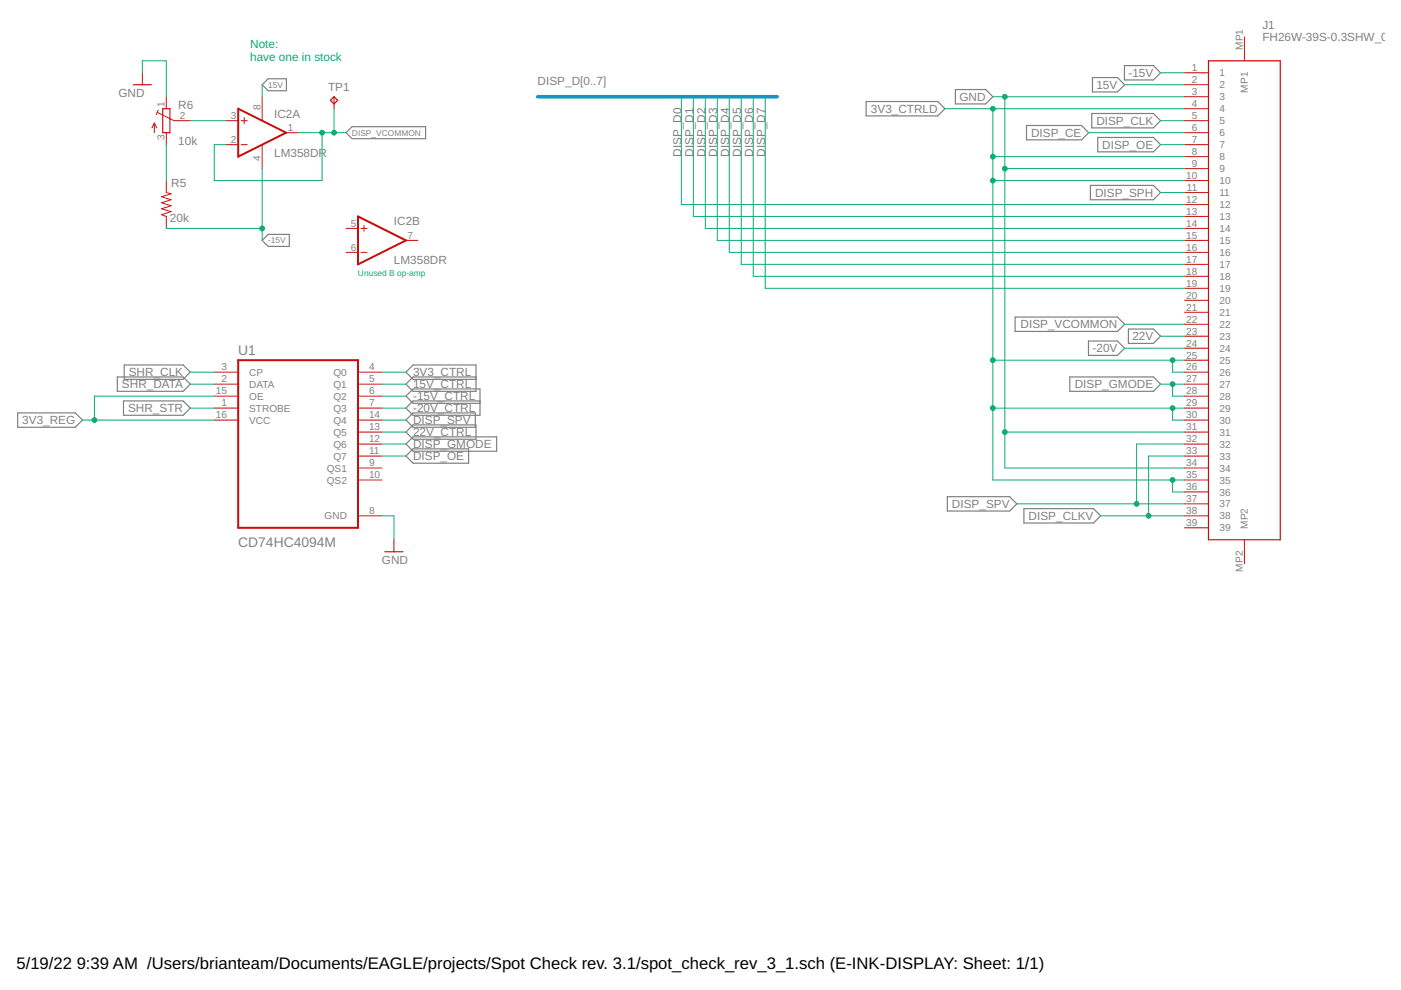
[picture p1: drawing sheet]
<svg xmlns="http://www.w3.org/2000/svg" width="297mm" height="210mm" viewBox="0 0 297 210" stroke-linecap="round" stroke-linejoin="round" font-family="sans-serif">
<g fill="none" stroke="#808080" stroke-width=".25">
<path d="M55.6 18l1.3-1.3h3.8v2.5h-3.8zM202.6 19h6.4l1.5 1.5-1.5 1.5h-6.4zM231.6 16.4h5.3l1.5 1.6-1.5 1.5h-5.3zM238.4 13.9h6.1l1.6 1.5-1.6 1.6h-6.1zM73.4 28.1l1.2-1.2h15.6v2.5h-15.6zM183.6 21.5h15.2l1.5 1.6-1.5 1.5h-15.2zM217.6 26.6h11.7l1.5 1.5-1.5 1.6h-11.7zM231.2 39.3h13.3l1.6 1.5-1.6 1.6h-13.3zM231.5 24.1h13l1.6 1.5-1.6 1.5h-13zM232.7 29.1h11.8l1.6 1.6-1.6 1.5h-11.8zM55.6 51l1.3-1.3h4.4v2.5h-4.4zM24.9 79.9h13.9l1.5 1.5-1.5 1.6h-13.9z"/>
<path d="M26.3 77.4h12.5l1.5 1.5-1.5 1.5h-12.5zM100.9 79.9h-13.3l-1.5 1.5 1.5 1.6h13.3v-5.6h-13.3l-1.5 1.5 1.5 1.5h13.3M215.2 67.2h21.7l1.5 1.5-1.5 1.6h-21.7zM226.8 79.9h17.7l1.6 1.5-1.6 1.6h-17.7zM230.8 72.3h6.1l1.5 1.5-1.5 1.6h-6.1zM239.2 69.8h5.3l1.6 1.5-1.6 1.5h-5.3zM3.7 87.5h12.3l1.5 1.6-1.5 1.5h-12.3zM26.2 85h12.6l1.5 1.5-1.5 1.6h-12.6zM86.1 96.7l1.5-1.5h11.8v3h-11.8zM86.1 94.1l1.5-1.5h17.7v3.1h-17.7zM86.1 89.1l1.5-1.6h13.2v3.1h-13.2zM86.1 91.6l1.5-1.5h13.3v3h-13.3z"/>
<path d="M101.8 85h-14.2l-1.5 1.5 1.5 1.6h14.2v-5.6h-14.2l-1.5 1.5 1.5 1.5h14.2M200.9 105.3h13.2l1.5 1.5-1.5 1.6h-13.2zM217.1 107.8h14.7l1.6 1.6-1.6 1.5h-14.7z"/>
</g>
<path d="M28.3 18h3.8M256.2 12.9h15.2v101.5h-15.2zM34.5 23.1h1.5v5h-1.5zM70.1 21.3l.7-.8 .8 .8-.8 .7zM81.6 117h3.8" fill="none" stroke="#c90d0c" stroke-width=".25"/>
<g fill="none" stroke="#c90d0c" stroke-width=".21">
<path d="M30.2 15.4v2.6M251.1 15.4h5.1M251.1 18h5.1M263.8 7.8v5.1M32.7 26.1v2M32.7 26.1l-.5 1M32.7 26.1l.5 1M33.4 23.8l3.5 1.8h3.4M33.6 23.3l-.5 1M35.3 38.3v2.5l1 .3-2.1 .6 2.1 .7-2.1 .6 2.1 .6-2.1 .7 2.1 .6-2.1 .6 1.1 .4v2.5M35.3 20.5v2.6M35.3 28.1v2.6"/>
<path d="M48 25.6h2.5M48 30.7h2.5M51.1 25.6h1.3M51.1 30.7h1.3M51.8 25v1.2M55.6 20.5v5.1M55.6 30.7v5.1M60.7 28.1h2.5M70.8 20.5v2.6M251.1 20.5h5.1M251.1 23.1h5.1M251.1 25.6h5.1"/>
<path d="M251.1 28.1h5.1M251.1 30.7h5.1M251.1 33.2h5.1M251.1 35.8h5.1M251.1 38.3h5.1M73.4 48.4h2.5M73.4 53.5h2.5M76.5 48.4h1.3M76.5 53.5h1.3M77.2 47.8v1.3M86.1 51h2.5M251.1 40.8h5.1"/>
<path d="M251.1 43.4h5.1M251.1 45.9h5.1M251.1 48.4h5.1M251.1 51h5.1M251.1 53.5h5.1M251.1 56h5.1M251.1 58.6h5.1M45.4 78.9h5.1M75.9 78.9h5.1M251.1 61.1h5.1M251.1 63.7h5.1M251.1 66.2h5.1"/>
<path d="M251.1 68.7h5.1M251.1 71.3h5.1M251.1 73.8h5.1M251.1 76.4h5.1M251.1 78.9h5.1M45.4 81.4h5.1M45.4 84h5.1M45.4 86.5h5.1M45.4 89.1h5.1M75.9 81.4h5.1M75.9 84h5.1M75.9 86.5h5.1"/>
<path d="M75.9 89.1h5.1M75.9 91.6h5.1M75.9 94.1h5.1M75.9 96.7h5.1M75.9 99.2h5.1M251.1 81.4h5.1M251.1 84h5.1M251.1 86.5h5.1M251.1 89.1h5.1M251.1 91.6h5.1M251.1 94.1h5.1M251.1 96.7h5.1"/>
<path d="M251.1 99.2h5.1M75.9 101.8h5.1M75.9 109.4h5.1M83.5 114.4v2.6M251.1 101.8h5.1M251.1 104.3h5.1M251.1 106.8h5.1M251.1 109.4h5.1M251.1 111.9h5.1M263.8 114.4v5.1"/>
</g>
<path d="M50.5 23.1l10.2 5-10.2 5.1zM75.9 45.9l10.2 5.1-10.2 5zM50.5 76.4h25.4v35.5h-25.4z" fill="none" stroke="#c90d0c" stroke-width=".42"/>
<path d="M114 20.5h50.8" fill="none" stroke="#0696d7" stroke-width=".76"/>
<g fill="none" stroke="#0dab76" stroke-width=".21">
<path d="M30.2 15.4v-2.5h5.1v7.6M55.6 18v2.5M238.4 18h12.7M246.1 15.4h5M35.3 30.7v7.6M40.3 25.6h7.7M55.6 35.8v15.2M63.2 28.1h10.2M68.3 28.1v10.2h-22.9v-7.6h2.6M70.8 23.1v5M144.5 20.5v22.9h106.6M147 20.5v25.4h104.1"/>
<path d="M149.5 20.5v27.9h101.6M152.1 20.5v30.5h99M154.6 20.5v33h96.5M157.2 20.5v35.5h93.9M159.7 20.5v38.1h91.4M162.2 20.5v40.6h88.9M200.3 23.1h50.8M210.5 20.5h40.6M210.5 38.3h40.6M210.5 33.2h40.6M210.5 23.1v78.7h40.6M213 20.5v78.7h38.1"/>
<path d="M213 35.8h38.1M230.8 28.1h20.3M246.1 25.6h5M246.1 30.7h5M35.3 48.4h20.3M246.1 40.8h5M40.3 78.9h5.1M81 78.9h5.1M210.5 76.4h40.6M238.4 73.8h12.7M238.4 68.7h12.7M246.1 71.3h5"/>
<path d="M248.6 76.4v2.5h2.5M17.5 89.1h27.9M40.3 81.4h5.1M40.3 86.5h5.1M45.4 84h-25.4v5.1M81 91.6h5.1M81 96.7h5.1M81 81.4h5.1M81 84h5.1M81 94.1h5.1M81 89.1h5.1M81 86.5h5.1"/>
<path d="M210.5 86.5h40.6M213 91.6h38.1M246.1 81.4h5M248.6 81.4v2.6h2.5M248.6 86.5v2.6h2.5M251.1 96.7h-7.6v12.7M251.1 94.1h-10.1v12.7M81 109.4h2.5v5M215.6 106.8h35.5M233.4 109.4h17.7M248.6 101.8v2.5h2.5"/>
</g>
<g fill="#0dab76" stroke="#0dab76" stroke-width=".21">
<circle cx="213" cy="20.5" r=".51"/>
<circle cx="213" cy="35.8" r=".51"/>
<circle cx="213" cy="91.6" r=".51"/>
<circle cx="55.6" cy="48.4" r=".51"/>
<circle cx="68.3" cy="28.1" r=".51"/>
<circle cx="70.8" cy="28.1" r=".51"/>
<circle cx="248.6" cy="81.4" r=".51"/>
<circle cx="241" cy="106.8" r=".51"/>
<circle cx="243.5" cy="109.4" r=".51"/>
<circle cx="248.6" cy="101.8" r=".51"/>
<circle cx="210.5" cy="38.3" r=".51"/>
<circle cx="210.5" cy="33.2" r=".51"/>
<circle cx="210.5" cy="23.1" r=".51"/>
<circle cx="248.6" cy="86.5" r=".51"/>
<circle cx="210.5" cy="86.5" r=".51"/>
<circle cx="248.6" cy="76.4" r=".51"/>
<circle cx="210.5" cy="76.4" r=".51"/>
<circle cx="20" cy="89.1" r=".51"/>
</g>
<g font-size="3.5">
<text x="3.5" y="205.4">5/19/22</text>
<text x="16.3" y="205.4">9:39 AM /Users/brianteam/Documents/EAGLE/projects/Spot Check rev. 3.1/spot_check_rev_3_1.sch (E-INK-DISPLAY: Sheet: 1/1)</text>
</g>
<g font-size="2.9" fill="#808080">
<text x="50.5" y="75.4">U1</text>
<text x="50.5" y="115.9">CD74HC4094M</text>
</g>
<g font-size="2.5" fill="#0dab76">
<text x="53" y="10.2">Note:</text>
<text x="53" y="12.9">have one in stock</text>
</g>
<g font-size="2.5" fill="#808080">
<text x="267.6" y="8.7">FH26W-39S-0.3SHW_05_</text>
<text x="267.6" y="6.2">J1</text>
<text x="114" y="18">DISP_D[0..7]</text>
<text x="239.3" y="16.3">-15V</text>
<text x="25.1" y="20.5">GND</text>
<text x="37.8" y="23">R6</text>
<text x="69.5" y="19.2">TP1</text>
<text x="184.7" y="23.9">3V3_CTRLD</text>
<text x="203.4" y="21.4">GND</text>
<text x="232.5" y="18.9">15V</text>
<text x="58.1" y="25">IC2A</text>
<text x="218.6" y="29">DISP_CE</text>
<text x="232.4" y="26.5">DISP_CLK</text>
<text x="37.8" y="30.7">10k</text>
<text x="58.1" y="33.2">LM358DR</text>
<text x="144.5" y="33.2" transform="rotate(-90 144.5 33.2)">DISP_D0</text>
<text x="147" y="33.2" transform="rotate(-90 147 33.2)">DISP_D1</text>
<text x="149.5" y="33.2" transform="rotate(-90 149.5 33.2)">DISP_D2</text>
<text x="152.1" y="33.2" transform="rotate(-90 152.1 33.2)">DISP_D3</text>
<text x="154.6" y="33.2" transform="rotate(-90 154.6 33.2)">DISP_D4</text>
<text x="157.2" y="33.2" transform="rotate(-90 157.2 33.2)">DISP_D5</text>
<text x="159.7" y="33.2" transform="rotate(-90 159.7 33.2)">DISP_D6</text>
<text x="162.2" y="33.2" transform="rotate(-90 162.2 33.2)">DISP_D7</text>
<text x="233.7" y="31.6">DISP_OE</text>
<text x="36.3" y="39.6">R5</text>
<text x="232.2" y="41.7">DISP_SPH</text>
<text x="36" y="47.2">20k</text>
<text x="83.5" y="47.8">IC2B</text>
<text x="83.5" y="56.1">LM358DR</text>
<text x="216.4" y="69.6">DISP_VCOMMON</text>
<text x="231.6" y="74.7">-20V</text>
<text x="240.1" y="72.2">22V</text>
<text x="25.9" y="82.3">SHR_DATA</text>
<text x="27.3" y="79.8">SHR_CLK</text>
<text x="87.6" y="79.8">3V3_CTRL</text>
<text x="87.6" y="82.3">15V_CTRL</text>
<text x="227.9" y="82.3">DISP_GMODE</text>
<text x="4.7" y="90">3V3_REG</text>
<text x="27.2" y="87.4">SHR_STR</text>
<text x="87.6" y="90">DISP_SPV</text>
<text x="87.6" y="87.4">-20V_CTRL</text>
<text x="87.6" y="84.9">-15V_CTRL</text>
<text x="87.6" y="95">DISP_GMODE</text>
<text x="87.6" y="92.5">22V_CTRL</text>
<text x="87.6" y="97.6">DISP_OE</text>
<text x="201.8" y="107.7">DISP_SPV</text>
<text x="218.1" y="110.3">DISP_CLKV</text>
<text x="81" y="119.5">GND</text>
</g>
<g font-size="2.1" fill="#808080">
<text x="263.5" y="10.6" transform="rotate(-90 263.5 10.6)">MP1</text>
<text x="252.7" y="15.1">1</text>
<text x="252.7" y="17.6">2</text>
<text x="258.5" y="16.2">1</text>
<text x="34.9" y="22.7" transform="rotate(-90 34.9 22.7)">1</text>
<text x="55.2" y="23.3" transform="rotate(-90 55.2 23.3)">8</text>
<text x="252.7" y="20.2">3</text>
<text x="252.7" y="22.7">4</text>
<text x="258.5" y="18.7">2</text>
<text x="258.5" y="21.3">3</text>
<text x="258.5" y="23.8">4</text>
<text x="264.6" y="19.6" transform="rotate(-90 264.6 19.6)">MP1</text>
<text x="34.9" y="29.7" transform="rotate(-90 34.9 29.7)">3</text>
<text x="38.2" y="25.2">2</text>
<text x="49" y="25.2">3</text>
<text x="61" y="27.8">1</text>
<text x="252.7" y="25.2">5</text>
<text x="252.7" y="27.8">6</text>
<text x="258.5" y="26.3">5</text>
<text x="258.5" y="28.9">6</text>
<text x="49" y="30.3">2</text>
<text x="55.2" y="34.2" transform="rotate(-90 55.2 34.2)">4</text>
<text x="252.7" y="30.3">7</text>
<text x="252.7" y="32.8">8</text>
<text x="252.7" y="35.4">9</text>
<text x="258.5" y="31.4">7</text>
<text x="258.5" y="34">8</text>
<text x="251.5" y="37.9">10</text>
<text x="251.7" y="40.5">11</text>
<text x="258.5" y="36.5">9</text>
<text x="258.5" y="39">10</text>
<text x="258.5" y="41.6">11</text>
<text x="251.5" y="43">12</text>
<text x="251.5" y="45.5">13</text>
<text x="258.5" y="44.1">12</text>
<text x="258.5" y="46.7">13</text>
<text x="74.4" y="53.2">6</text>
<text x="74.4" y="48.1">5</text>
<text x="86.4" y="50.6">7</text>
<text x="251.5" y="48.1">14</text>
<text x="251.5" y="50.6">15</text>
<text x="251.5" y="53.2">16</text>
<text x="258.5" y="49.2">14</text>
<text x="258.5" y="51.7">15</text>
<text x="251.5" y="55.7">17</text>
<text x="251.5" y="58.2">18</text>
<text x="258.5" y="54.3">16</text>
<text x="258.5" y="56.8">17</text>
<text x="258.5" y="59.4">18</text>
<text x="251.5" y="60.8">19</text>
<text x="251.5" y="63.3">20</text>
<text x="251.5" y="65.9">21</text>
<text x="258.5" y="61.9">19</text>
<text x="258.5" y="64.4">20</text>
<text x="251.5" y="68.4">22</text>
<text x="251.5" y="70.9">23</text>
<text x="258.5" y="67">21</text>
<text x="258.5" y="69.5">22</text>
<text x="251.5" y="73.5">24</text>
<text x="251.5" y="76">25</text>
<text x="258.5" y="72.1">23</text>
<text x="258.5" y="74.6">24</text>
<text x="258.5" y="77.1">25</text>
<text x="45.8" y="83.6">15</text>
<text x="47" y="78.6">3</text>
<text x="47" y="81.1">2</text>
<text x="52.8" y="79.7">CP</text>
<text x="52.8" y="82.2">DATA</text>
<text x="70.7" y="79.7">Q0</text>
<text x="70.7" y="82.2">Q1</text>
<text x="78.2" y="78.6">4</text>
<text x="78.2" y="81.1">5</text>
<text x="78.2" y="83.6">6</text>
<text x="251.5" y="78.6">26</text>
<text x="251.5" y="81.1">27</text>
<text x="251.5" y="83.6">28</text>
<text x="258.5" y="79.7">26</text>
<text x="258.5" y="82.2">27</text>
<text x="45.8" y="88.7">16</text>
<text x="47" y="86.2">1</text>
<text x="52.8" y="84.7">OE</text>
<text x="52.8" y="87.3">STROBE</text>
<text x="52.8" y="89.8">VCC</text>
<text x="70.7" y="84.7">Q2</text>
<text x="70.7" y="87.3">Q3</text>
<text x="70.7" y="89.8">Q4</text>
<text x="78.2" y="86.2">7</text>
<text x="78.2" y="88.7">14</text>
<text x="251.5" y="86.2">29</text>
<text x="251.5" y="88.7">30</text>
<text x="258.5" y="84.7">28</text>
<text x="258.5" y="87.3">29</text>
<text x="258.5" y="89.8">30</text>
<text x="70.7" y="92.4">Q5</text>
<text x="70.7" y="94.9">Q6</text>
<text x="78.2" y="91.2">13</text>
<text x="78.2" y="93.8">12</text>
<text x="251.5" y="91.2">31</text>
<text x="251.5" y="93.8">32</text>
<text x="258.5" y="92.4">31</text>
<text x="258.5" y="94.9">32</text>
<text x="69.3" y="100">QS1</text>
<text x="70.7" y="97.4">Q7</text>
<text x="78.2" y="96.3">11</text>
<text x="78.2" y="98.9">9</text>
<text x="78.2" y="101.4">10</text>
<text x="251.5" y="96.3">33</text>
<text x="251.5" y="98.9">34</text>
<text x="251.5" y="101.4">35</text>
<text x="258.5" y="97.4">33</text>
<text x="258.5" y="100">34</text>
<text x="69.3" y="102.5">QS2</text>
<text x="251.5" y="103.9">36</text>
<text x="251.5" y="106.5">37</text>
<text x="258.5" y="102.5">35</text>
<text x="258.5" y="105.1">36</text>
<text x="258.5" y="107.6">37</text>
<text x="68.8" y="110.1">GND</text>
<text x="78.2" y="109">8</text>
<text x="251.5" y="109">38</text>
<text x="251.5" y="111.6">39</text>
<text x="258.5" y="110.1">38</text>
<text x="258.5" y="112.7">39</text>
<text x="264.6" y="112.1" transform="rotate(-90 264.6 112.1)">MP2</text>
<text x="263.5" y="121.2" transform="rotate(-90 263.5 121.2)">MP2</text>
</g>
<g font-size="1.8" fill="#808080">
<text x="56.9" y="18.6">15V</text>
<text x="74.6" y="28.8">DISP_VCOMMON</text>
<text x="56.9" y="51.6">-15V</text>
</g>
<text font-size="1.8" fill="#0dab76" x="75.9" y="58.6">Unused B op-amp</text>
</svg>
